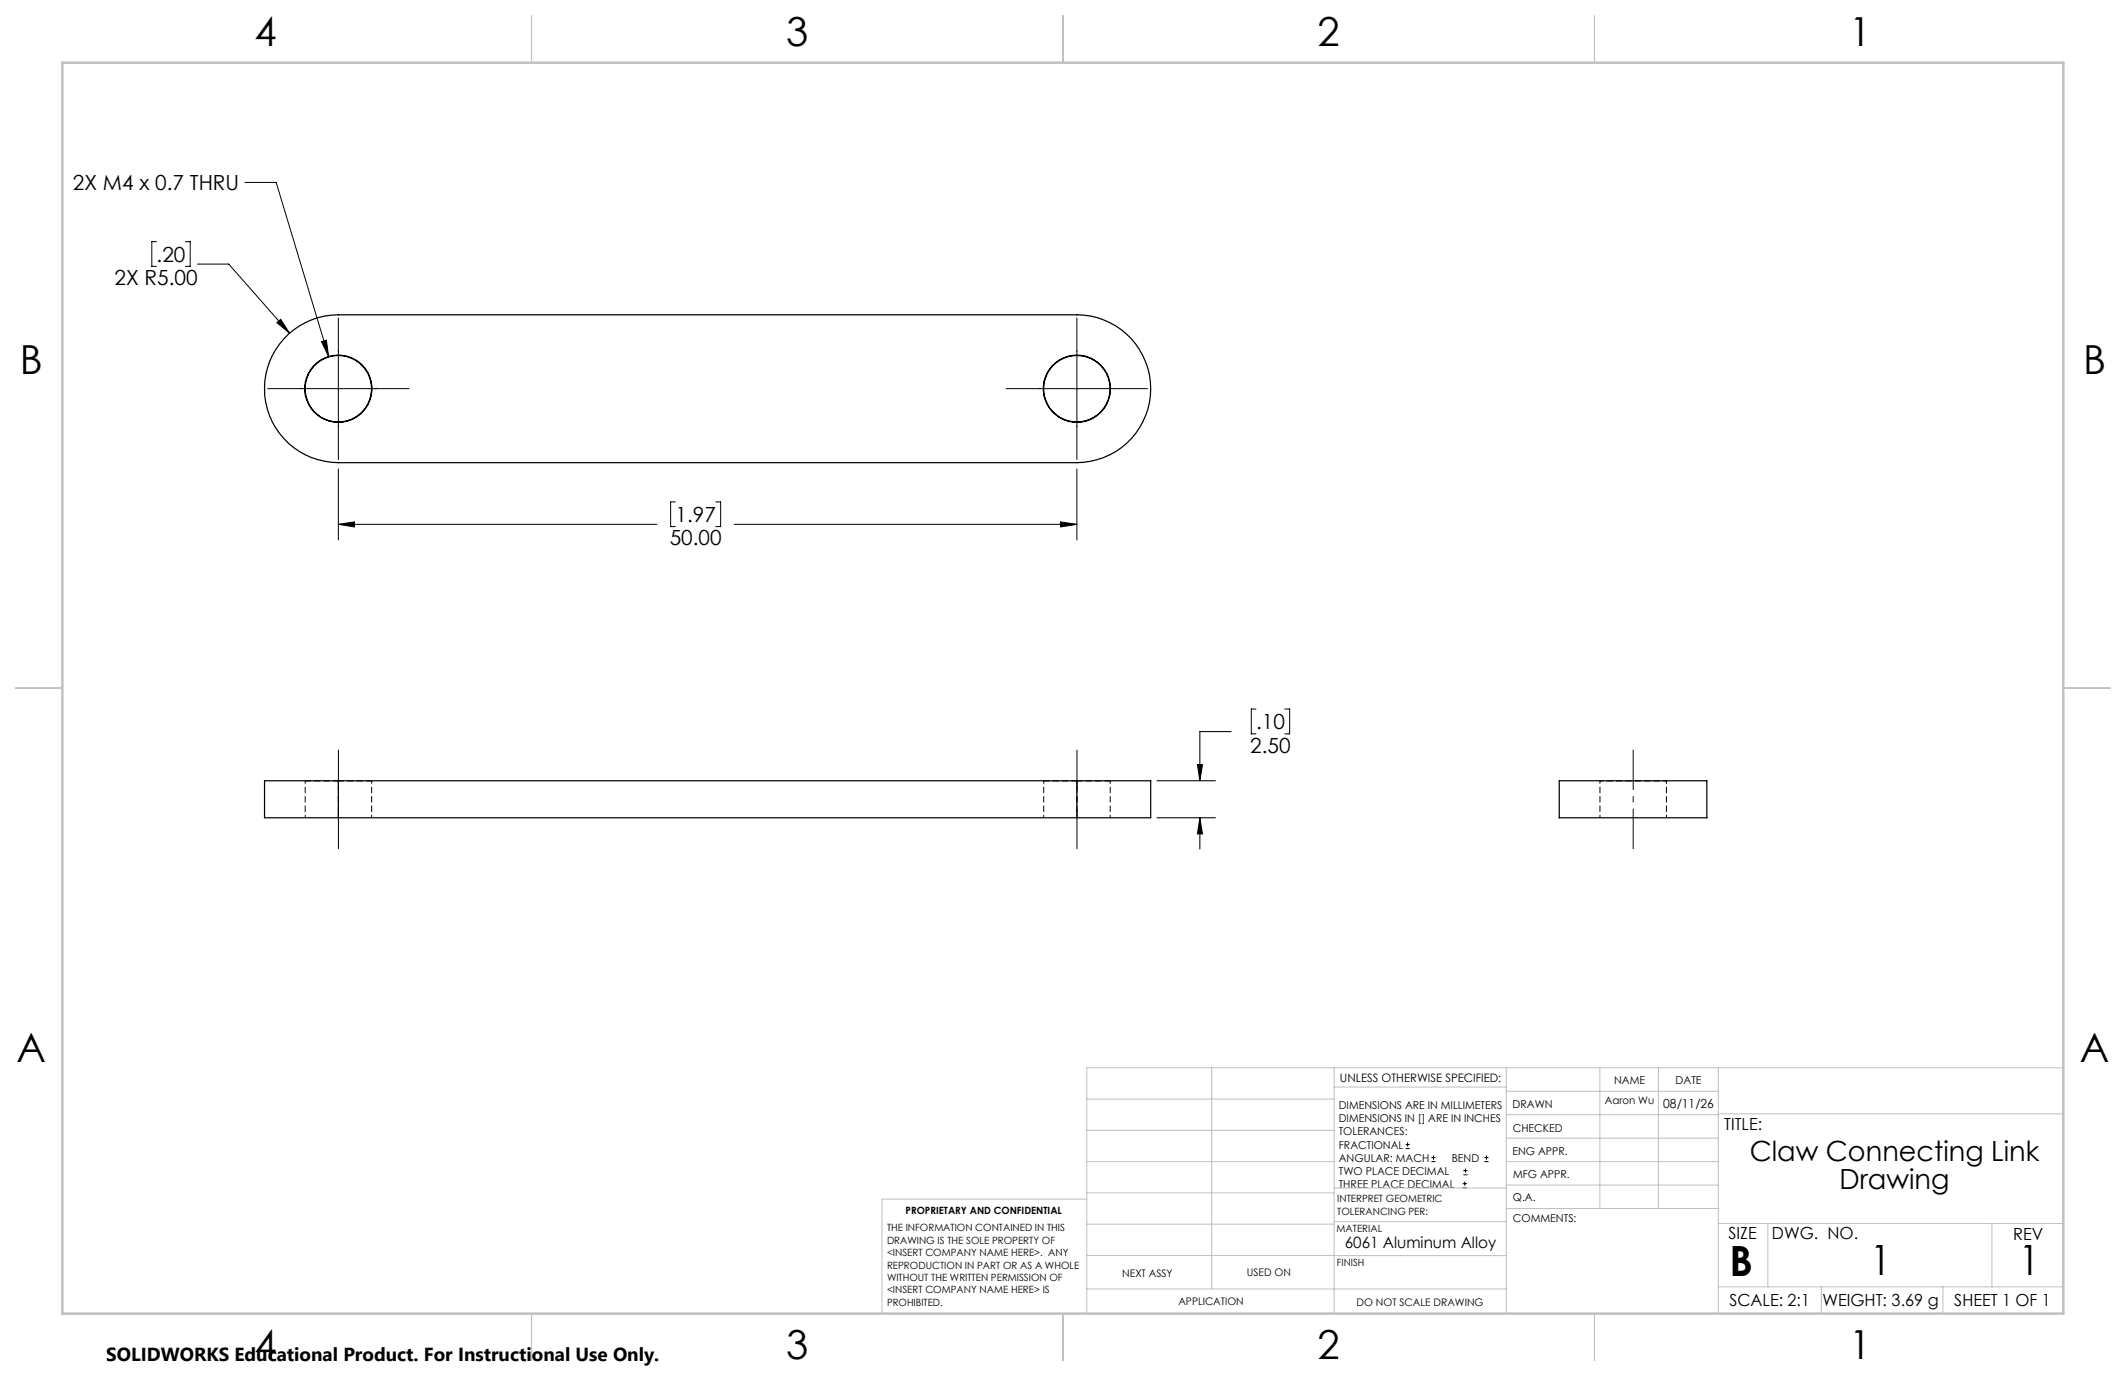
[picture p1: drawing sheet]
<svg xmlns="http://www.w3.org/2000/svg" width="432mm" height="279mm" viewBox="0 0 432 279" stroke-linecap="round" stroke-linejoin="round" font-family="sans-serif">
<g fill="none" stroke="#000" stroke-width=".25">
<path d="M58.6 67.8a15.2 15.2 0 0 1 10.1-3.9h150a15 15 0 0 1 15 15 15 15 0 0 1-15 15h-150a15 15 0 0 1-14-9.5 15 15 0 0 1 3.9-16.6zM68.7 158.5h-15v7.6h15M68.7 158.5v7.6M68.7 158.5h150M218.7 158.5h15v7.6h-15M218.7 158.5v7.6M316.7 158.5h30v7.6h-30zM68.7 166.1h150"/>
<circle cx="68.7" cy="78.9" r="6.8"/>
<circle cx="218.7" cy="78.9" r="6.8"/>
</g>
<path d="M62 158.6v7.4M68.7 158.5v7.5M212 158.6v7.4M218.7 158.5v7.5M325 158.6v7.4M75.5 166v-7.4M225.5 166v-7.4M338.5 166v-7.4" fill="none" stroke="#000" stroke-width=".2" stroke-dasharray="1.3 .6" stroke-dashoffset=".7" stroke-linecap="butt"/>
<path d="M62 158.6h6.7M68.7 158.6h6.8M212 158.6h6.7M218.7 158.6h6.8" fill="none" stroke="#000" stroke-width=".2" stroke-dasharray="1.3 .6" stroke-dashoffset=".1" stroke-linecap="butt"/>
<path d="M61.9 158.5l.1 .1M75.5 158.6l.1-.1M211.9 158.5l.1 .1M225.5 158.6l.1-.1M324.9 158.5l.1 .1M338.5 158.6v-.1" fill="none" stroke="#000" stroke-width=".2" stroke-dasharray="1.3 .6" stroke-linecap="butt"/>
<path d="M325 158.6h13.5" fill="none" stroke="#000" stroke-width=".2" stroke-dasharray="1.3 .6" stroke-dashoffset=".6" stroke-linecap="butt"/>
<g fill="none" stroke="#000" stroke-width=".2">
<path d="M49.7 37h6.4l10.6 35.4M31.8 49.1h-1v5h1M37.6 49.1h1v5h-1M40.1 53.6h6.4l12.3 14.1M54.4 78.9h28.7M56.2 65.5l.8-.7 1.8 2.9zM65.3 69.4l1-.3 .4 3.3zM68.7 64.6v28.7M204.3 78.9h28.8M218.7 64.6v28.7M68.7 95.2v14.4M218.7 95.2v14.4"/>
<path d="M68.7 106.5l3.3-.5v1zM68.7 106.5h64.7M137.2 101.9h-1v5h1M145.4 101.9h1v5h-1M149.1 106.5h69.6M215.4 106l3.3 .5-3.3 .5zM235 158.5h11.9M243.2 155.3h1l-.5 3.2zM250 148.6h-6.3v9.9M255.1 144h-1v5h1M260.9 144h1v5h-1M235 166.1h11.9"/>
<path d="M243.7 166.1l.5 3.2h-1zM243.7 166.1v6.3M285.5 233.2h.8M285.5 232.4h.8M285.9 232v.8M290.7 235.9h.8M290.7 235.1h.8M291.1 234.6v.9M297.2 238.5h.9M297.2 237.7h.9M297.5 239.9v.9M297.6 237.3v.8"/>
<path d="M301.5 235.9h.8M301.5 235.1h.8M301.9 234.6v.9M297.1 241.2h.8M297.1 240.3h.8"/>
</g>
<path d="M218.7 152.2v20.2M68.7 172.4v-20.2M331.7 172.4v-20.2" fill="none" stroke="#000" stroke-width=".2" stroke-dasharray="15.2 1.3 1.3 1.3" stroke-dashoffset="7.1" stroke-linecap="butt"/>
<g fill="none" stroke="#c0c0c0" stroke-width=".2">
<path d="M246.1 216.8v44.9M271 216.8v49.9M305.9 216.8v49.9M324.9 216.8v28.6M336.8 216.8v28.6M349 216.8v49.9M419.1 216.8h-198.4v49.9M220.7 235.9h50.3M220.7 229.5h50.3M220.7 223.2h50.3M271 220.7h34.9M305.9 231.1h43.1"/>
<path d="M305.9 226.3h43.1M305.9 221.6h43.1M305.9 235.9h43.1M349 226.2h70.1M220.7 248.6h50.3M220.7 242.2h50.3M220.7 254.9h50.3M220.7 243.5h-41.6v23.2M271 255h34.9M271 248.1h35M271 241.2h35M305.9 240.6h43.1"/>
<path d="M306 245.4h43M349 248.4h70.1M359.1 248.4v12.9M404.6 248.4v12.9M220.7 261.7h85.2M349 261.3h70.1M369.9 261.3v5.4M394.6 261.3v5.4"/>
</g>
<path d="M107.9 3.2v9.5M215.9 3.2v9.5M323.8 3.2v9.5M3.1 139.7h9.6M419.1 139.7h9.5M107.9 266.7v9.6M215.9 266.7v9.6M323.8 266.7v9.6" fill="none" stroke="#c0c0c0" stroke-width=".25"/>
<path d="M12.7 12.7h406.4v254h-406.4z" fill="none" stroke="#c0c0c0" stroke-width=".5"/>
<path d="M56.2 65.5l2.6 2.2-1.8-2.9zM65.3 69.4l1.4 3-.4-3.3zM68.7 106.5l3.3-.5v1zM215.4 106l3.3 .5-3.3 .5zM243.7 166.1l.5 3.2h-1zM243.2 155.3h1l-.5 3.2z" fill="#000"/>
<g font-size="8.5">
<text x="351.3" y="259">B</text>
<text x="379.9" y="258.9">1</text>
<text x="410" y="258.9">1</text>
</g>
<g font-size="8.1">
<text x="51.7" y="9.3">4</text>
<text x="159.7" y="9.3">3</text>
<text x="267.6" y="9.3">2</text>
<text x="375.6" y="9.3">1</text>
<text x="4" y="76">B</text>
<text x="423.1" y="76">B</text>
<text x="3.3" y="215.7">A</text>
<text x="422.4" y="215.7">A</text>
<text x="51.7" y="276">4</text>
<text x="159.7" y="276">3</text>
<text x="267.6" y="276">2</text>
<text x="375.6" y="276">1</text>
</g>
<g font-size="5.6">
<text x="355.4" y="235.8">Claw Connecting Link</text>
<text x="373.6" y="241.5">Drawing</text>
</g>
<g font-size="4.2">
<text x="14.8" y="38.6">2X M4 x 0.7 THRU</text>
<text x="31.8" y="53.2">.20</text>
<text x="23.3" y="57.9">2X R5.00</text>
<text x="137.2" y="106">1.97</text>
<text x="136" y="110.8">50.00</text>
<text x="255.1" y="148.1">.10</text>
<text x="253.9" y="152.8">2.50</text>
</g>
<text font-size="3.8" x="21.6" y="276.3">SOLIDWORKS Educational Product. For Instructional Use Only.</text>
<g font-size="3.4">
<text x="350.2" y="229.5">TITLE:</text>
<text x="351.1" y="251.6">SIZE</text>
<text x="359.9" y="251.6">DWG. NO.</text>
<text x="408.9" y="251.7">REV</text>
<text x="351.2" y="265.2">SCALE: 2:1</text>
<text x="370.1" y="265.3">WEIGHT: 3.69 g</text>
<text x="396.9" y="265.2">SHEET 1 OF 1</text>
</g>
<text font-size="3.2" x="273.1" y="253.3">6061 Aluminum Alloy</text>
<text font-size="2.5" x="337.8" y="224.9">08/11/26</text>
<text font-size="2.4" x="272.2" y="219.7">UNLESS OTHERWISE SPECIFIED:</text>
<g font-size="2.2">
<text x="327.8" y="220.1">NAME</text>
<text x="340.3" y="220.2">DATE</text>
<text x="271.9" y="225.3">DIMENSIONS ARE IN MILLIMETERS</text>
<text x="271.9" y="227.9">DIMENSIONS IN [] ARE IN INCHES</text>
<text x="307.2" y="224.9">DRAWN</text>
<text x="271.9" y="230.6">TOLERANCES:</text>
<text x="271.9" y="233.2">FRACTIONAL</text>
<text x="307.3" y="229.8">CHECKED</text>
<text x="271.9" y="235.9">ANGULAR: MACH</text>
<text x="271.9" y="238.5">TWO PLACE DECIMAL</text>
<text x="294.9" y="235.9">BEND</text>
<text x="307.2" y="234.4">ENG APPR.</text>
<text x="307.3" y="239.2">MFG APPR.</text>
<text x="271.9" y="241.2">THREE PLACE DECIMAL</text>
<text x="307.3" y="243.9">Q.A.</text>
<text x="307.3" y="248.1">COMMENTS:</text>
</g>
<g font-size="2.1">
<text x="326" y="224.1">Aaron Wu</text>
<text x="227.9" y="259.2">NEXT ASSY</text>
<text x="253.3" y="259.2">USED ON</text>
<text x="239.3" y="265">APPLICATION</text>
<text x="275.5" y="265.1">DO NOT SCALE DRAWING</text>
</g>
<g font-size="2">
<text x="271.6" y="244.1">INTERPRET GEOMETRIC</text>
<text x="180.2" y="250">THE INFORMATION CONTAINED IN THIS</text>
<text x="183.9" y="246.4">PROPRIETARY AND CONFIDENTIAL</text>
<text x="271.5" y="250.2">MATERIAL</text>
<text x="271.6" y="246.6">TOLERANCING PER:</text>
<text x="180.2" y="252.5">DRAWING IS THE SOLE PROPERTY OF</text>
<text x="180.2" y="255.1">&lt;INSERT COMPANY NAME HERE&gt;. ANY</text>
<text x="180.2" y="257.6">REPRODUCTION IN PART OR AS A WHOLE</text>
<text x="271.5" y="257">FINISH</text>
<text x="180.2" y="260.1">WITHOUT THE WRITTEN PERMISSION OF</text>
<text x="180.2" y="262.6">&lt;INSERT COMPANY NAME HERE&gt; IS</text>
<text x="180.2" y="265.2">PROHIBITED.</text>
</g>
</svg>
